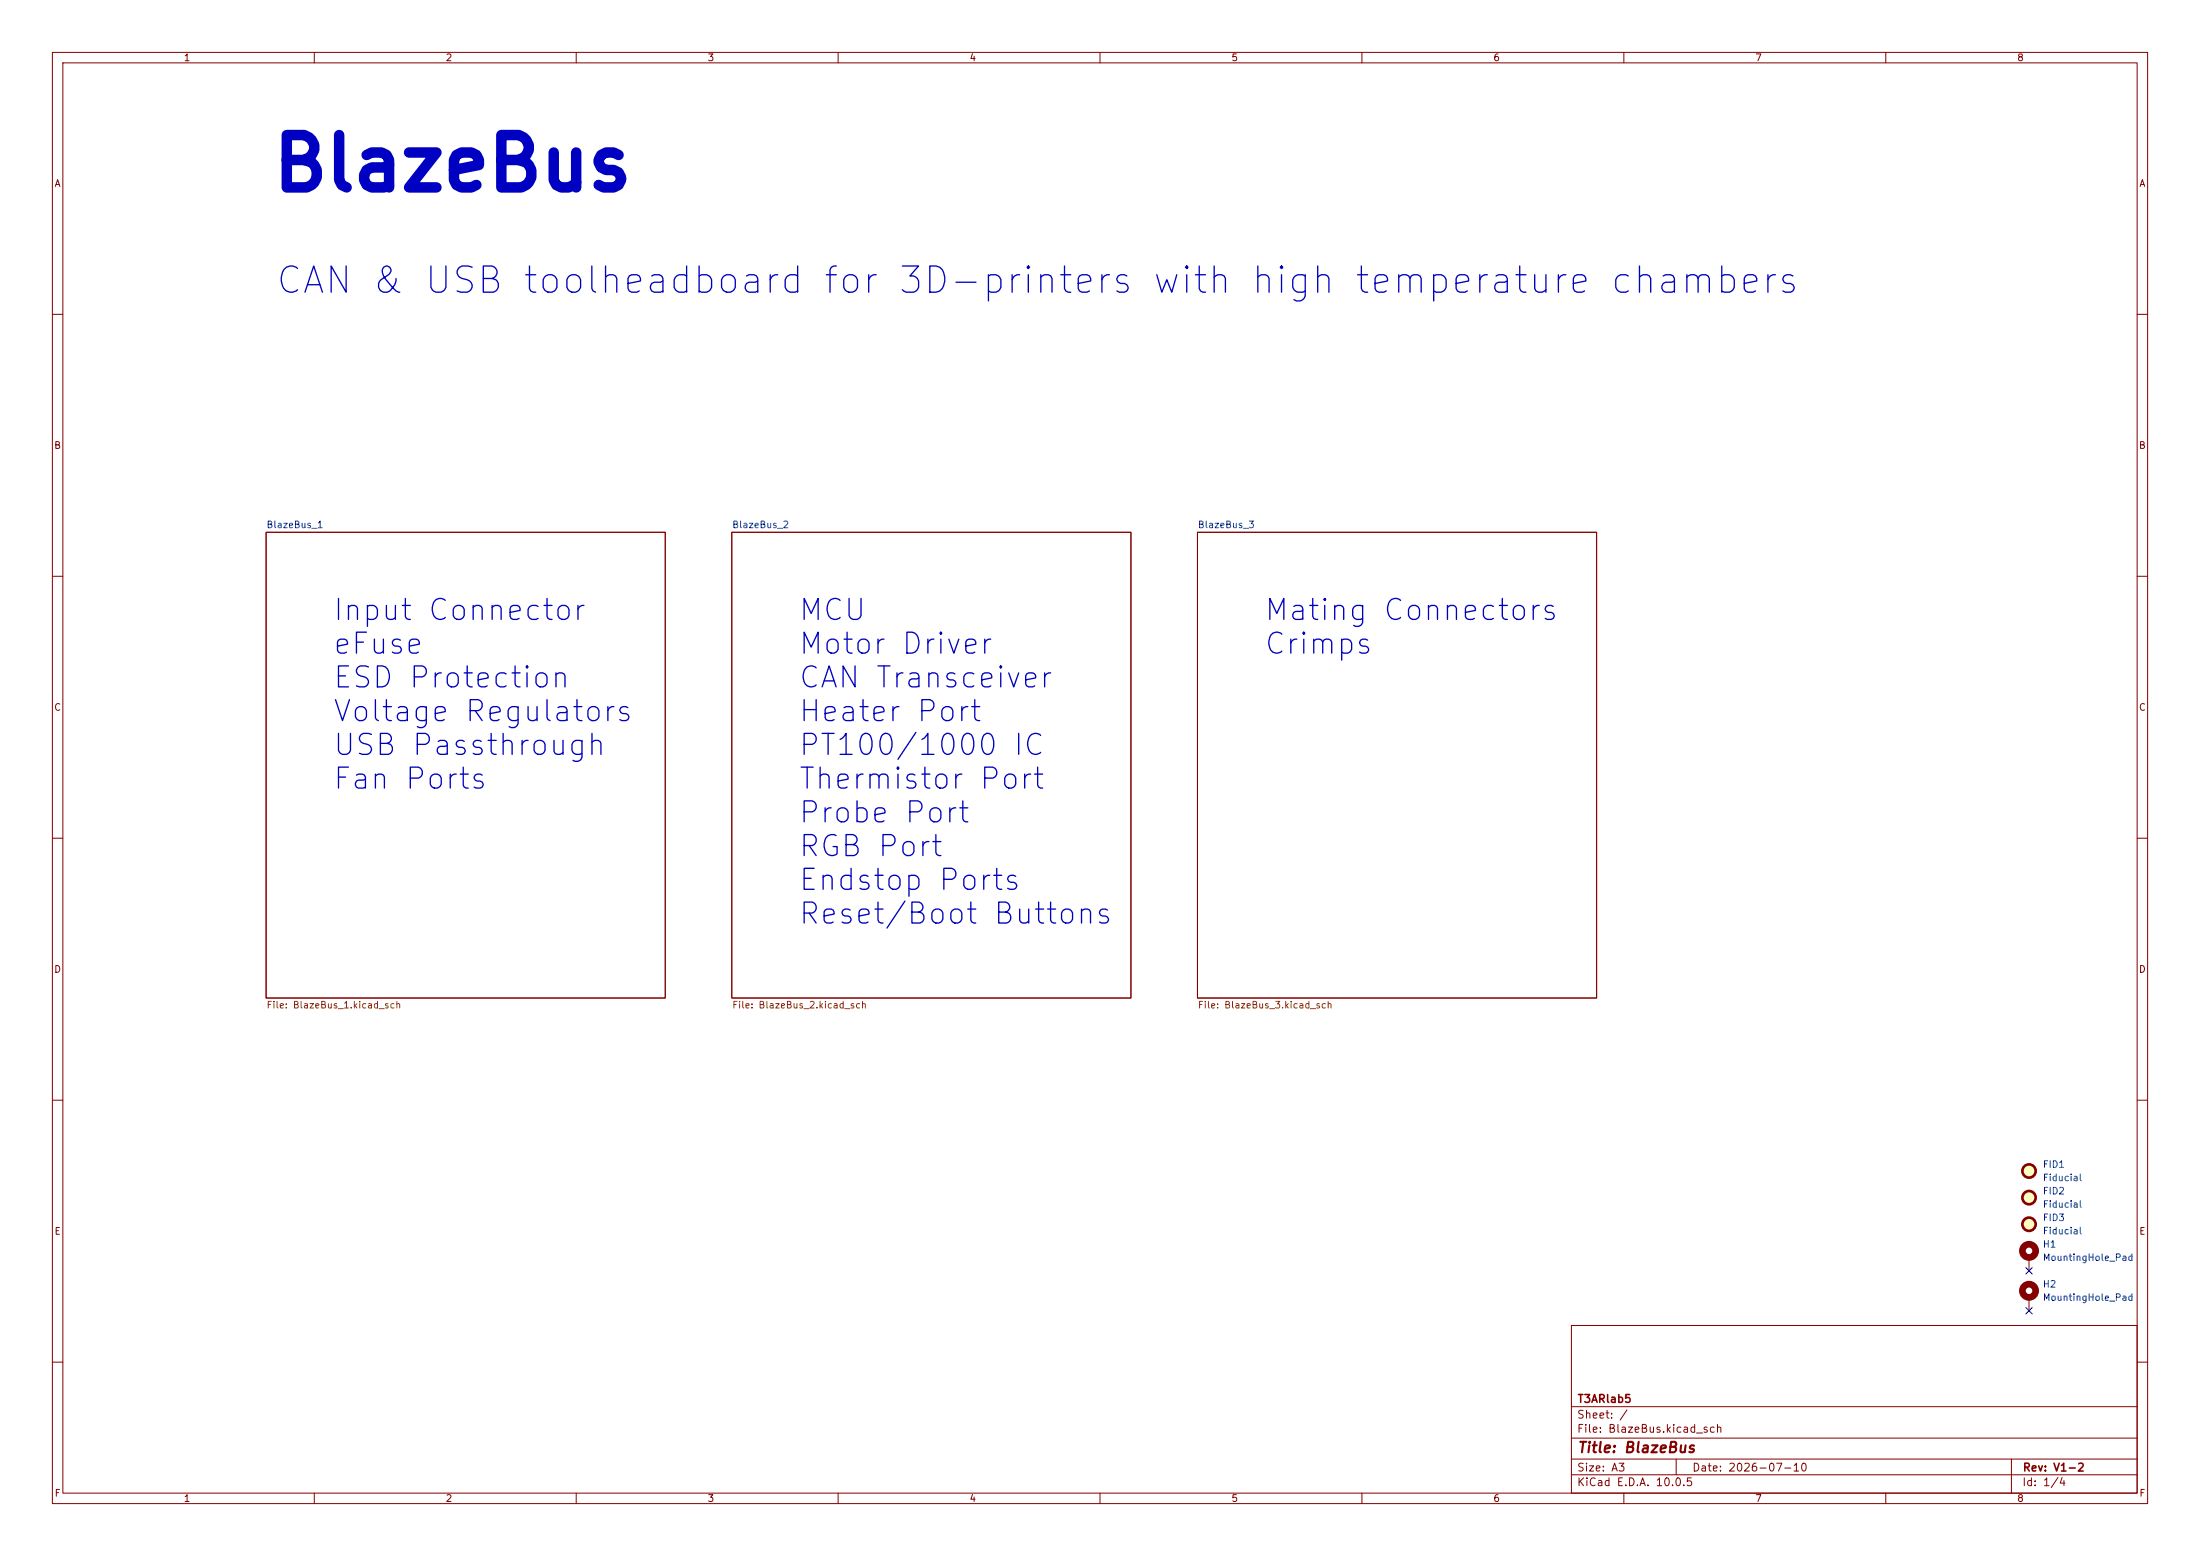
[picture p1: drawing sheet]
<svg xmlns="http://www.w3.org/2000/svg" width="420mm" height="297mm" viewBox="0 0 420 297" stroke-linecap="round" stroke-linejoin="round" font-family="sans-serif">
<g fill="none" stroke="#840000" stroke-width=".19">
<path d="M10 10h400v277h-400zM12 12h396v273h-396zM60 10v2M110 10v2M160 10v2M210 10v2M260 10v2M310 10v2M360 10v2M10 60h2M408 60h2M10 110h2"/>
<path d="M50.8 101.6h76.2v88.9h-76.2zM139.7 101.6h76.2v88.9h-76.2zM228.6 101.6h76.2v88.9h-76.2zM408 110h2M10 160h2M408 160h2M10 210h2M408 210h2M300 253h108v32h-108zM387.3 240v2.6M387.3 247.6v2.6M10 260h2"/>
<path d="M300 278.5h108M300 274.5h108M300 268.5h108M320 278.5v3M384 278.5v6.5M408 260h2M60 285v2M110 285v2M160 285v2M210 285v2M260 285v2M300 281.5h108"/>
<path d="M310 285v2M360 285v2"/>
</g>
<g fill="none" stroke="#840000" stroke-width="1.3">
<circle cx="387.4" cy="238.8" r="1.27"/>
<circle cx="387.4" cy="246.4" r="1.27"/>
</g>
<g fill="#ffffc2" stroke="#ffffc2" stroke-width=".19">
<circle cx="387.4" cy="223.5" r="1.27"/>
<circle cx="387.4" cy="228.6" r="1.27"/>
<circle cx="387.4" cy="233.7" r="1.27"/>
</g>
<g fill="none" stroke="#840000" stroke-width=".51">
<circle cx="387.4" cy="223.5" r="1.27"/>
<circle cx="387.4" cy="228.6" r="1.27"/>
<circle cx="387.4" cy="233.7" r="1.27"/>
</g>
<path d="M386.7 242l1.3 1.2M386.7 249.6l1.3 1.2M388 242l-1.3 1.2M388 249.6l-1.3 1.2" fill="none" stroke="#000084" stroke-width=".19"/>
<text font-size="10" fill="#0000c2" x="51.4" y="38.8">BlazeBus</text>
<text font-size="5" fill="#0000c2" x="52.2" y="57.3">CAN &amp; USB toolheadboard for 3D-printers with high temperature chambers</text>
<g font-size="4" fill="#0000c2">
<text x="63.3" y="119.4">Input Connector</text>
<text x="152.2" y="119.4">MCU</text>
<text x="241.1" y="119.4">Mating Connectors</text>
<text x="63.3" y="125.9">eFuse</text>
<text x="152.2" y="125.9">Motor Driver</text>
<text x="241.1" y="125.9">Crimps</text>
<text x="63.3" y="132.3">ESD Protection</text>
<text x="152.2" y="132.3">CAN Transceiver</text>
<text x="63.3" y="138.8">Voltage Regulators</text>
<text x="152.2" y="138.8">Heater Port</text>
<text x="63.3" y="145.2">USB Passthrough</text>
<text x="152.2" y="145.2">PT100/1000 IC</text>
<text x="63.3" y="151.6">Fan Ports</text>
<text x="152.2" y="151.6">Thermistor Port</text>
<text x="152.2" y="158.1">Probe Port</text>
<text x="152.2" y="164.5">RGB Port</text>
<text x="152.2" y="171">Endstop Ports</text>
<text x="152.2" y="177.4">Reset/Boot Buttons</text>
</g>
<text font-size="2" fill="#840000" x="301" y="277.8">Title: BlazeBus</text>
<g font-size="1.5" fill="#840000">
<text x="301" y="268.1">T3ARlab5</text>
<text x="300.9" y="273.8">File: BlazeBus.kicad_sch</text>
<text x="300.9" y="271.1">Sheet: /</text>
<text x="300.9" y="281.2">Size: A3</text>
<text x="322.9" y="281.2">Date: 2026-07-10</text>
<text x="386" y="281.2">Rev: V1-2</text>
<text x="300.9" y="284">KiCad E.D.A. 10.0.5</text>
<text x="385.9" y="284">Id: 1/4</text>
</g>
<g font-size="1.3" fill="#840000">
<text x="35" y="12">1</text>
<text x="85" y="12">2</text>
<text x="135" y="12">3</text>
<text x="185" y="12">4</text>
<text x="235" y="12">5</text>
<text x="285" y="12">6</text>
<text x="335" y="12">7</text>
<text x="385" y="12">8</text>
<text x="10.3" y="36">A</text>
<text x="408.3" y="36">A</text>
<text x="10.2" y="86">B</text>
<text x="408.2" y="86">B</text>
<text x="10.2" y="136">C</text>
<text x="408.2" y="136">C</text>
<text x="10.2" y="186">D</text>
<text x="408.2" y="186">D</text>
<text x="10.3" y="236">E</text>
<text x="408.3" y="236">E</text>
<text x="10.3" y="286">F</text>
<text x="35" y="287">1</text>
<text x="85" y="287">2</text>
<text x="135" y="287">3</text>
<text x="185" y="287">4</text>
<text x="235" y="287">5</text>
<text x="285" y="287">6</text>
<text x="335" y="287">7</text>
<text x="385" y="287">8</text>
<text x="408.3" y="286">F</text>
</g>
<g font-size="1.3" fill="#006464">
<text x="50.8" y="101.1">BlazeBus_1</text>
<text x="139.7" y="101.1">BlazeBus_2</text>
<text x="228.6" y="101.1">BlazeBus_3</text>
<text x="389.9" y="223.2">FID1</text>
<text x="389.9" y="225.8">Fiducial</text>
<text x="389.9" y="228.3">FID2</text>
<text x="389.9" y="230.8">Fiducial</text>
<text x="389.9" y="233.4">FID3</text>
<text x="389.9" y="238.5">H1</text>
<text x="389.9" y="235.9">Fiducial</text>
<text x="389.9" y="241">MountingHole_Pad</text>
<text x="389.9" y="246.1">H2</text>
<text x="389.9" y="248.6">MountingHole_Pad</text>
</g>
<g font-size="1.3" fill="#725600">
<text x="50.8" y="192.8">File: BlazeBus_1.kicad_sch</text>
<text x="139.7" y="192.8">File: BlazeBus_2.kicad_sch</text>
<text x="228.6" y="192.8">File: BlazeBus_3.kicad_sch</text>
</g>
</svg>
